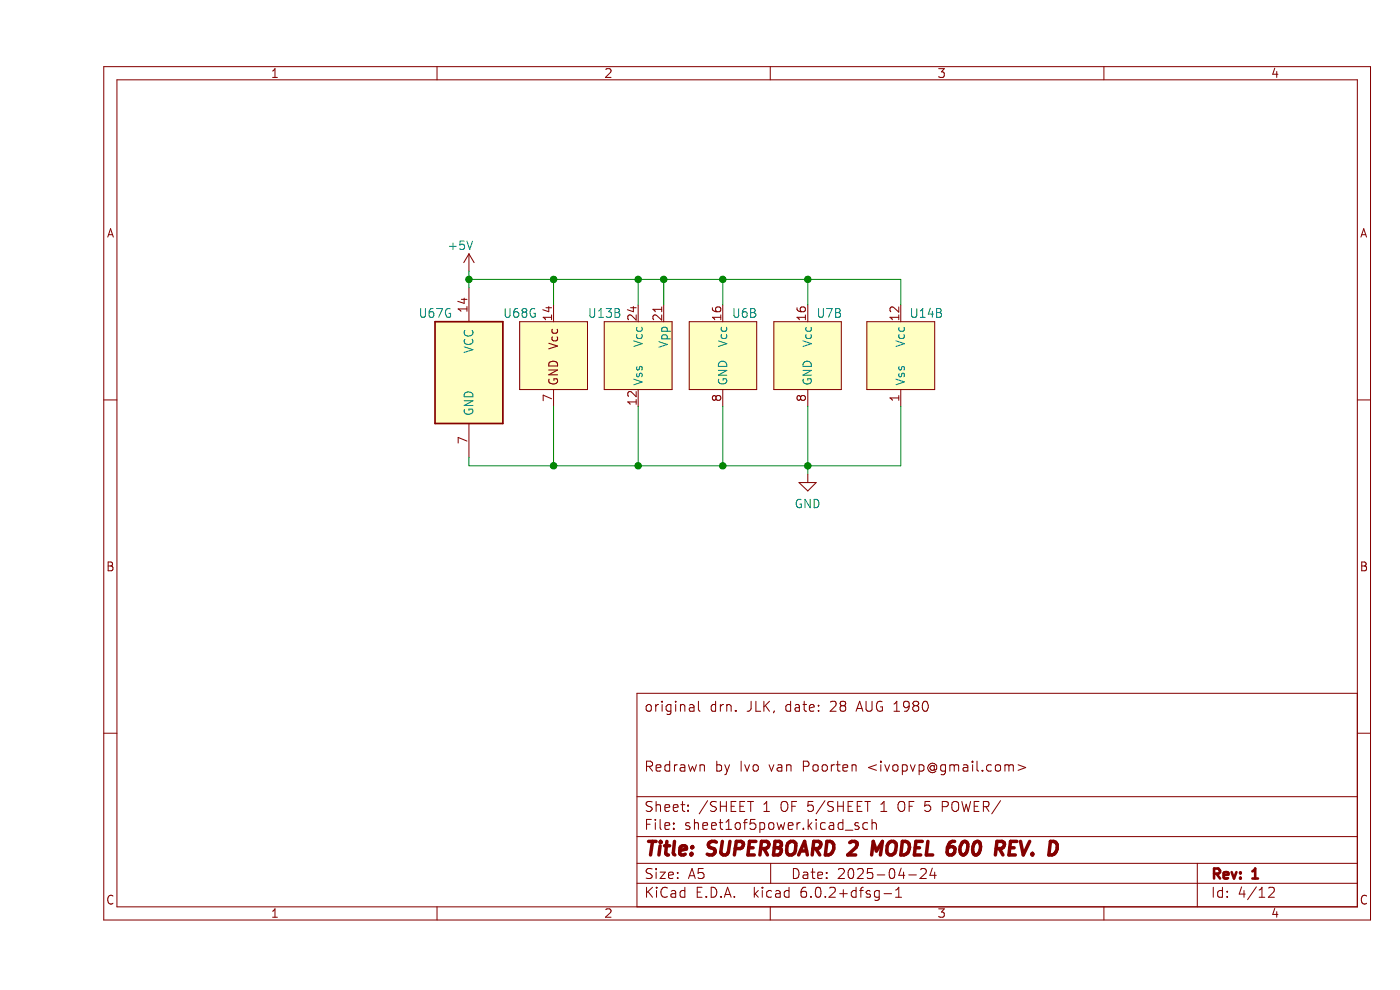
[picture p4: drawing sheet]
(kicad_sch (version 20211123) (generator eeschema)

 (paper "A5")

 (title_block
  (title "SUPERBOARD 2 MODEL 600 REV. D")
  (date "2025-04-24")
  (rev "1")
  (comment 1 "Redrawn by Ivo van Poorten <ivopvp@gmail.com>")
  (comment 4 "original drn. JLK, date: 28 AUG 1980")
  (comment 9 "original date: 28 AUG 1980"))

 (lib_symbols
  (symbol "74xx:74LS14" (pin_names (offset 1.016)) (in_bom yes) (on_board yes)
   (property "Reference" "U" (id 0) (at 0 1.27 0) (effects (font (size 1.27 1.27))))
   (property "Value" "74LS14" (id 1) (at 0 -1.27 0) (effects (font (size 1.27 1.27))))
   (property "Footprint" "" (id 2) (at 0 0 0) (effects (font (size 1.27 1.27)) hide))
   (property "Datasheet" "http://www.ti.com/lit/gpn/sn74LS14" (id 3) (at 0 0 0) (effects (font (size 1.27 1.27)) hide))
   (property "ki_locked" "" (id 4) (at 0 0 0) (effects (font (size 1.27 1.27))))
   (symbol "74LS14_1_0"
    (polyline (pts (xy -3.81 3.81) (xy -3.81 -3.81) (xy 3.81 0) (xy -3.81 3.81)) (stroke (width 0.254) (type default) (color 0 0 0 0)) (fill (type background)))
    (pin input line (at -7.62 0 0) (length 3.81) (name "~" (effects (font (size 1.27 1.27)))) (number "1" (effects (font (size 1.27 1.27)))))
    (pin output inverted (at 7.62 0 180) (length 3.81) (name "~" (effects (font (size 1.27 1.27)))) (number "2" (effects (font (size 1.27 1.27))))))
   (symbol "74LS14_1_1"
    (polyline (pts (xy -1.905 -1.27) (xy -1.905 1.27) (xy -0.635 1.27)) (stroke (width 0) (type default) (color 0 0 0 0)) (fill (type none)))
    (polyline (pts (xy -2.54 -1.27) (xy -0.635 -1.27) (xy -0.635 1.27) (xy 0 1.27)) (stroke (width 0) (type default) (color 0 0 0 0)) (fill (type none))))
   (symbol "74LS14_2_0"
    (polyline (pts (xy -3.81 3.81) (xy -3.81 -3.81) (xy 3.81 0) (xy -3.81 3.81)) (stroke (width 0.254) (type default) (color 0 0 0 0)) (fill (type background)))
    (pin input line (at -7.62 0 0) (length 3.81) (name "~" (effects (font (size 1.27 1.27)))) (number "3" (effects (font (size 1.27 1.27)))))
    (pin output inverted (at 7.62 0 180) (length 3.81) (name "~" (effects (font (size 1.27 1.27)))) (number "4" (effects (font (size 1.27 1.27))))))
   (symbol "74LS14_2_1"
    (polyline (pts (xy -1.905 -1.27) (xy -1.905 1.27) (xy -0.635 1.27)) (stroke (width 0) (type default) (color 0 0 0 0)) (fill (type none)))
    (polyline (pts (xy -2.54 -1.27) (xy -0.635 -1.27) (xy -0.635 1.27) (xy 0 1.27)) (stroke (width 0) (type default) (color 0 0 0 0)) (fill (type none))))
   (symbol "74LS14_3_0"
    (polyline (pts (xy -3.81 3.81) (xy -3.81 -3.81) (xy 3.81 0) (xy -3.81 3.81)) (stroke (width 0.254) (type default) (color 0 0 0 0)) (fill (type background)))
    (pin input line (at -7.62 0 0) (length 3.81) (name "~" (effects (font (size 1.27 1.27)))) (number "5" (effects (font (size 1.27 1.27)))))
    (pin output inverted (at 7.62 0 180) (length 3.81) (name "~" (effects (font (size 1.27 1.27)))) (number "6" (effects (font (size 1.27 1.27))))))
   (symbol "74LS14_3_1"
    (polyline (pts (xy -1.905 -1.27) (xy -1.905 1.27) (xy -0.635 1.27)) (stroke (width 0) (type default) (color 0 0 0 0)) (fill (type none)))
    (polyline (pts (xy -2.54 -1.27) (xy -0.635 -1.27) (xy -0.635 1.27) (xy 0 1.27)) (stroke (width 0) (type default) (color 0 0 0 0)) (fill (type none))))
   (symbol "74LS14_4_0"
    (polyline (pts (xy -3.81 3.81) (xy -3.81 -3.81) (xy 3.81 0) (xy -3.81 3.81)) (stroke (width 0.254) (type default) (color 0 0 0 0)) (fill (type background)))
    (pin output inverted (at 7.62 0 180) (length 3.81) (name "~" (effects (font (size 1.27 1.27)))) (number "8" (effects (font (size 1.27 1.27)))))
    (pin input line (at -7.62 0 0) (length 3.81) (name "~" (effects (font (size 1.27 1.27)))) (number "9" (effects (font (size 1.27 1.27))))))
   (symbol "74LS14_4_1"
    (polyline (pts (xy -1.905 -1.27) (xy -1.905 1.27) (xy -0.635 1.27)) (stroke (width 0) (type default) (color 0 0 0 0)) (fill (type none)))
    (polyline (pts (xy -2.54 -1.27) (xy -0.635 -1.27) (xy -0.635 1.27) (xy 0 1.27)) (stroke (width 0) (type default) (color 0 0 0 0)) (fill (type none))))
   (symbol "74LS14_5_0"
    (polyline (pts (xy -3.81 3.81) (xy -3.81 -3.81) (xy 3.81 0) (xy -3.81 3.81)) (stroke (width 0.254) (type default) (color 0 0 0 0)) (fill (type background)))
    (pin output inverted (at 7.62 0 180) (length 3.81) (name "~" (effects (font (size 1.27 1.27)))) (number "10" (effects (font (size 1.27 1.27)))))
    (pin input line (at -7.62 0 0) (length 3.81) (name "~" (effects (font (size 1.27 1.27)))) (number "11" (effects (font (size 1.27 1.27))))))
   (symbol "74LS14_5_1"
    (polyline (pts (xy -1.905 -1.27) (xy -1.905 1.27) (xy -0.635 1.27)) (stroke (width 0) (type default) (color 0 0 0 0)) (fill (type none)))
    (polyline (pts (xy -2.54 -1.27) (xy -0.635 -1.27) (xy -0.635 1.27) (xy 0 1.27)) (stroke (width 0) (type default) (color 0 0 0 0)) (fill (type none))))
   (symbol "74LS14_6_0"
    (polyline (pts (xy -3.81 3.81) (xy -3.81 -3.81) (xy 3.81 0) (xy -3.81 3.81)) (stroke (width 0.254) (type default) (color 0 0 0 0)) (fill (type background)))
    (pin output inverted (at 7.62 0 180) (length 3.81) (name "~" (effects (font (size 1.27 1.27)))) (number "12" (effects (font (size 1.27 1.27)))))
    (pin input line (at -7.62 0 0) (length 3.81) (name "~" (effects (font (size 1.27 1.27)))) (number "13" (effects (font (size 1.27 1.27))))))
   (symbol "74LS14_6_1"
    (polyline (pts (xy -1.905 -1.27) (xy -1.905 1.27) (xy -0.635 1.27)) (stroke (width 0) (type default) (color 0 0 0 0)) (fill (type none)))
    (polyline (pts (xy -2.54 -1.27) (xy -0.635 -1.27) (xy -0.635 1.27) (xy 0 1.27)) (stroke (width 0) (type default) (color 0 0 0 0)) (fill (type none))))
   (symbol "74LS14_7_0"
    (pin power_in line (at 0 12.7 270) (length 5.08) (name "VCC" (effects (font (size 1.27 1.27)))) (number "14" (effects (font (size 1.27 1.27)))))
    (pin power_in line (at 0 -12.7 90) (length 5.08) (name "GND" (effects (font (size 1.27 1.27)))) (number "7" (effects (font (size 1.27 1.27))))))
   (symbol "74LS14_7_1"
    (rectangle (start -5.08 7.62) (end 5.08 -7.62) (stroke (width 0.254) (type default) (color 0 0 0 0)) (fill (type background)))))
  (symbol "OSI600D:2316B{slash}2716" (in_bom yes) (on_board yes)
   (property "Reference" "U" (id 0) (at -6.35 5.08 0) (effects (font (size 1.27 1.27))))
   (property "Value" "2316B{slash}2716" (id 1) (at -6.35 2.54 0) (effects (font (size 1.27 1.27))))
   (property "Footprint" "" (id 2) (at 0 0 0) (effects (font (size 1.27 1.27)) hide))
   (property "Datasheet" "" (id 3) (at 0 0 0) (effects (font (size 1.27 1.27)) hide))
   (symbol "2316B{slash}2716_1_0"
    (rectangle (start 0 0) (end 12.7 -40.64) (stroke (width 0.1524) (type default) (color 0 0 0 0)) (fill (type background)))
    (text "/" (at 6.35 -22.86 0) (effects (font (size 2.54 2.54))))
    (text "1" (at 6.35 -34.29 0) (effects (font (size 2.54 2.54))))
    (text "1" (at 6.35 -11.43 0) (effects (font (size 2.54 2.54))))
    (text "2" (at 6.35 -26.67 0) (effects (font (size 2.54 2.54))))
    (text "2" (at 6.35 -3.81 0) (effects (font (size 2.54 2.54))))
    (text "3" (at 6.35 -7.62 0) (effects (font (size 2.54 2.54))))
    (text "6" (at 6.35 -38.1 0) (effects (font (size 2.54 2.54))))
    (text "6" (at 6.35 -15.24 0) (effects (font (size 2.54 2.54))))
    (text "7" (at 6.35 -30.48 0) (effects (font (size 2.54 2.54))))
    (text "B" (at 6.35 -19.05 0) (effects (font (size 2.54 2.54)))))
   (symbol "2316B{slash}2716_1_1"
    (pin input line (at -2.54 -20.32 0) (length 2.54) (name "A7" (effects (font (size 1.27 1.27)))) (number "1" (effects (font (size 1.27 1.27)))))
    (pin tri_state line (at 15.24 -7.62 180) (length 2.54) (name "02" (effects (font (size 1.27 1.27)))) (number "10" (effects (font (size 1.27 1.27)))))
    (pin tri_state line (at 15.24 -12.7 180) (length 2.54) (name "03" (effects (font (size 1.27 1.27)))) (number "11" (effects (font (size 1.27 1.27)))))
    (pin tri_state line (at 15.24 -17.78 180) (length 2.54) (name "04" (effects (font (size 1.27 1.27)))) (number "13" (effects (font (size 1.27 1.27)))))
    (pin tri_state line (at 15.24 -22.86 180) (length 2.54) (name "05" (effects (font (size 1.27 1.27)))) (number "14" (effects (font (size 1.27 1.27)))))
    (pin tri_state line (at 15.24 -27.94 180) (length 2.54) (name "06" (effects (font (size 1.27 1.27)))) (number "15" (effects (font (size 1.27 1.27)))))
    (pin tri_state line (at 15.24 -33.02 180) (length 2.54) (name "07" (effects (font (size 1.27 1.27)))) (number "16" (effects (font (size 1.27 1.27)))))
    (pin tri_state line (at 15.24 -38.1 180) (length 2.54) (name "08" (effects (font (size 1.27 1.27)))) (number "17" (effects (font (size 1.27 1.27)))))
    (pin input line (at -2.54 -35.56 0) (length 2.54) (name "CS2" (effects (font (size 1.27 1.27)))) (number "18" (effects (font (size 1.27 1.27)))))
    (pin input line (at -2.54 -27.94 0) (length 2.54) (name "A10" (effects (font (size 1.27 1.27)))) (number "19" (effects (font (size 1.27 1.27)))))
    (pin input line (at -2.54 -17.78 0) (length 2.54) (name "A6" (effects (font (size 1.27 1.27)))) (number "2" (effects (font (size 1.27 1.27)))))
    (pin input line (at -2.54 -38.1 0) (length 2.54) (name "CS1" (effects (font (size 1.27 1.27)))) (number "20" (effects (font (size 1.27 1.27)))))
    (pin input line (at -2.54 -25.4 0) (length 2.54) (name "A9" (effects (font (size 1.27 1.27)))) (number "22" (effects (font (size 1.27 1.27)))))
    (pin input line (at -2.54 -22.86 0) (length 2.54) (name "A8" (effects (font (size 1.27 1.27)))) (number "23" (effects (font (size 1.27 1.27)))))
    (pin input line (at -2.54 -15.24 0) (length 2.54) (name "A5" (effects (font (size 1.27 1.27)))) (number "3" (effects (font (size 1.27 1.27)))))
    (pin input line (at -2.54 -12.7 0) (length 2.54) (name "A4" (effects (font (size 1.27 1.27)))) (number "4" (effects (font (size 1.27 1.27)))))
    (pin input line (at -2.54 -10.16 0) (length 2.54) (name "A3" (effects (font (size 1.27 1.27)))) (number "5" (effects (font (size 1.27 1.27)))))
    (pin input line (at -2.54 -7.62 0) (length 2.54) (name "A2" (effects (font (size 1.27 1.27)))) (number "6" (effects (font (size 1.27 1.27)))))
    (pin input line (at -2.54 -5.08 0) (length 2.54) (name "A1" (effects (font (size 1.27 1.27)))) (number "7" (effects (font (size 1.27 1.27)))))
    (pin input line (at -2.54 -2.54 0) (length 2.54) (name "A0" (effects (font (size 1.27 1.27)))) (number "8" (effects (font (size 1.27 1.27)))))
    (pin tri_state line (at 15.24 -2.54 180) (length 2.54) (name "01" (effects (font (size 1.27 1.27)))) (number "9" (effects (font (size 1.27 1.27))))))
   (symbol "2316B{slash}2716_2_0"
    (rectangle (start 0 0) (end 10.16 -10.16) (stroke (width 0.1524) (type default) (color 0 0 0 0)) (fill (type background)))
    (pin input line (at 8.89 2.54 270) (length 2.54) (name "Vpp" (effects (font (size 1.27 1.27)))) (number "21" (effects (font (size 1.27 1.27))))))
   (symbol "2316B{slash}2716_2_1"
    (pin power_in line (at 5.08 -12.7 90) (length 2.54) (name "Vss" (effects (font (size 1.27 1.27)))) (number "12" (effects (font (size 1.27 1.27)))))
    (pin power_in line (at 5.08 2.54 270) (length 2.54) (name "Vcc" (effects (font (size 1.27 1.27)))) (number "24" (effects (font (size 1.27 1.27)))))))
  (symbol "OSI600D:6850" (in_bom yes) (on_board yes)
   (property "Reference" "U" (id 0) (at 0 5.08 0) (effects (font (size 1.27 1.27))))
   (property "Value" "6850" (id 1) (at 0 2.54 0) (effects (font (size 1.27 1.27))))
   (property "Footprint" "" (id 2) (at 0 0 0) (effects (font (size 1.27 1.27)) hide))
   (property "Datasheet" "" (id 3) (at 0 0 0) (effects (font (size 1.27 1.27)) hide))
   (symbol "6850_1_0"
    (text "0" (at 8.89 -36.83 0) (effects (font (size 2.54 2.54))))
    (text "5" (at 8.89 -33.02 0) (effects (font (size 2.54 2.54))))
    (text "6" (at 8.89 -25.4 0) (effects (font (size 2.54 2.54))))
    (text "8" (at 8.89 -29.21 0) (effects (font (size 2.54 2.54))))
    (pin no_connect inverted (at 41.91 -18.415 180) (length 2.54) hide (name "~{IRQ}" (effects (font (size 1.27 1.27)))) (number "7" (effects (font (size 1.27 1.27))))))
   (symbol "6850_1_1"
    (rectangle (start 0 0) (end 17.78 -71.12) (stroke (width 0.1524) (type default) (color 0 0 0 0)) (fill (type background)))
    (pin input line (at -5.08 -53.34 0) (length 5.08) (name "CS1" (effects (font (size 1.27 1.27)))) (number "10" (effects (font (size 1.27 1.27)))))
    (pin input line (at -5.08 -48.26 0) (length 5.08) (name "RS" (effects (font (size 1.27 1.27)))) (number "11" (effects (font (size 1.27 1.27)))))
    (pin input line (at -5.08 -43.18 0) (length 5.08) (name "R/~{W}" (effects (font (size 1.27 1.27)))) (number "13" (effects (font (size 1.27 1.27)))))
    (pin input line (at -5.08 -68.58 0) (length 5.08) (name "E" (effects (font (size 1.27 1.27)))) (number "14" (effects (font (size 1.27 1.27)))))
    (pin bidirectional line (at -5.08 -38.1 0) (length 5.08) (name "D7" (effects (font (size 1.27 1.27)))) (number "15" (effects (font (size 1.27 1.27)))))
    (pin bidirectional line (at -5.08 -33.02 0) (length 5.08) (name "D6" (effects (font (size 1.27 1.27)))) (number "16" (effects (font (size 1.27 1.27)))))
    (pin bidirectional line (at -5.08 -27.94 0) (length 5.08) (name "D5" (effects (font (size 1.27 1.27)))) (number "17" (effects (font (size 1.27 1.27)))))
    (pin bidirectional line (at -5.08 -22.86 0) (length 5.08) (name "D4" (effects (font (size 1.27 1.27)))) (number "18" (effects (font (size 1.27 1.27)))))
    (pin bidirectional line (at -5.08 -17.78 0) (length 5.08) (name "D3" (effects (font (size 1.27 1.27)))) (number "19" (effects (font (size 1.27 1.27)))))
    (pin input line (at 22.86 -12.7 180) (length 5.08) (name "Rx_DATA" (effects (font (size 1.27 1.27)))) (number "2" (effects (font (size 1.27 1.27)))))
    (pin bidirectional line (at -5.08 -12.7 0) (length 5.08) (name "D2" (effects (font (size 1.27 1.27)))) (number "20" (effects (font (size 1.27 1.27)))))
    (pin bidirectional line (at -5.08 -7.62 0) (length 5.08) (name "D1" (effects (font (size 1.27 1.27)))) (number "21" (effects (font (size 1.27 1.27)))))
    (pin bidirectional line (at -5.08 -2.54 0) (length 5.08) (name "D0" (effects (font (size 1.27 1.27)))) (number "22" (effects (font (size 1.27 1.27)))))
    (pin input inverted (at 22.86 -33.02 180) (length 5.08) (name "~{DCD}" (effects (font (size 1.27 1.27)))) (number "23" (effects (font (size 1.27 1.27)))))
    (pin input inverted (at 22.86 -43.18 180) (length 5.08) (name "~{CTS}" (effects (font (size 1.27 1.27)))) (number "24" (effects (font (size 1.27 1.27)))))
    (pin input clock (at 22.86 -63.5 180) (length 5.08) (name "Rx_CLOCK" (effects (font (size 1.27 1.27)))) (number "3" (effects (font (size 1.27 1.27)))))
    (pin input clock (at 22.86 -53.34 180) (length 5.08) (name "Tx_CLOCK" (effects (font (size 1.27 1.27)))) (number "4" (effects (font (size 1.27 1.27)))))
    (pin output inverted (at 22.86 -22.86 180) (length 5.08) (name "~{RTS}" (effects (font (size 1.27 1.27)))) (number "5" (effects (font (size 1.27 1.27)))))
    (pin output line (at 22.86 -2.54 180) (length 5.08) (name "Tx_DATA" (effects (font (size 1.27 1.27)))) (number "6" (effects (font (size 1.27 1.27)))))
    (pin input line (at -5.08 -63.5 0) (length 5.08) (name "CS0" (effects (font (size 1.27 1.27)))) (number "8" (effects (font (size 1.27 1.27)))))
    (pin input inverted (at -5.08 -58.42 0) (length 5.08) (name "~{CS2}" (effects (font (size 1.27 1.27)))) (number "9" (effects (font (size 1.27 1.27))))))
   (symbol "6850_2_1"
    (rectangle (start 0 0) (end 10.16 -10.16) (stroke (width 0.1524) (type default) (color 0 0 0 0)) (fill (type background)))
    (pin power_in line (at 5.08 -12.7 90) (length 2.54) (name "Vss" (effects (font (size 1.27 1.27)))) (number "1" (effects (font (size 1.27 1.27)))))
    (pin power_in line (at 5.08 2.54 270) (length 2.54) (name "Vcc" (effects (font (size 1.27 1.27)))) (number "12" (effects (font (size 1.27 1.27)))))))
  (symbol "OSI600D:8T28 RE{slash}BE AT BOTTOM" (in_bom yes) (on_board yes)
   (property "Reference" "U" (id 0) (at 6.35 6.35 0) (effects (font (size 1.27 1.27)) (justify left)))
   (property "Value" "8T28 RE{slash}BE AT BOTTOM" (id 1) (at -6.35 6.35 0) (effects (font (size 1.27 1.27)) hide))
   (property "Footprint" "" (id 2) (at -10.16 5.08 0) (effects (font (size 1.27 1.27)) hide))
   (property "Datasheet" "" (id 3) (at -10.16 5.08 0) (effects (font (size 1.27 1.27)) hide))
   (property "ki_locked" "" (id 4) (at 0 0 0) (effects (font (size 1.27 1.27))))
   (symbol "8T28 RE{slash}BE AT BOTTOM_1_0"
    (text "2" (at 0 -13.97 0) (effects (font (size 2.54 2.54))))
    (text "8" (at 0 -17.78 0) (effects (font (size 2.54 2.54))))
    (text "8" (at 0 -6.35 0) (effects (font (size 2.54 2.54))))
    (text "T" (at 0 -10.16 0) (effects (font (size 2.54 2.54)))))
   (symbol "8T28 RE{slash}BE AT BOTTOM_1_1"
    (rectangle (start -6.35 0) (end 6.35 -25.4) (stroke (width 0.1524) (type default) (color 0 0 0 0)) (fill (type background)))
    (pin input inverted (at -2.54 -30.48 90) (length 5.08) (name "RE" (effects (font (size 1.27 1.27)))) (number "1" (effects (font (size 1.27 1.27)))))
    (pin bidirectional inverted (at -11.43 -17.78 0) (length 5.08) (name "B2" (effects (font (size 1.27 1.27)))) (number "10" (effects (font (size 1.27 1.27)))))
    (pin tri_state line (at 11.43 -17.78 180) (length 5.08) (name "R2" (effects (font (size 1.27 1.27)))) (number "11" (effects (font (size 1.27 1.27)))))
    (pin input line (at 11.43 -10.16 180) (length 5.08) (name "D3" (effects (font (size 1.27 1.27)))) (number "12" (effects (font (size 1.27 1.27)))))
    (pin bidirectional inverted (at -11.43 -7.62 0) (length 5.08) (name "B3" (effects (font (size 1.27 1.27)))) (number "13" (effects (font (size 1.27 1.27)))))
    (pin tri_state line (at 11.43 -7.62 180) (length 5.08) (name "R3" (effects (font (size 1.27 1.27)))) (number "14" (effects (font (size 1.27 1.27)))))
    (pin input line (at 2.54 -30.48 90) (length 5.08) (name "BE" (effects (font (size 1.27 1.27)))) (number "15" (effects (font (size 1.27 1.27)))))
    (pin tri_state line (at 11.43 -2.54 180) (length 5.08) (name "R0" (effects (font (size 1.27 1.27)))) (number "2" (effects (font (size 1.27 1.27)))))
    (pin bidirectional inverted (at -11.43 -2.54 0) (length 5.08) (name "B0" (effects (font (size 1.27 1.27)))) (number "3" (effects (font (size 1.27 1.27)))))
    (pin input line (at 11.43 -5.08 180) (length 5.08) (name "D0" (effects (font (size 1.27 1.27)))) (number "4" (effects (font (size 1.27 1.27)))))
    (pin tri_state line (at 11.43 -12.7 180) (length 5.08) (name "R1" (effects (font (size 1.27 1.27)))) (number "5" (effects (font (size 1.27 1.27)))))
    (pin bidirectional inverted (at -11.43 -12.7 0) (length 5.08) (name "B1" (effects (font (size 1.27 1.27)))) (number "6" (effects (font (size 1.27 1.27)))))
    (pin input line (at 11.43 -15.24 180) (length 5.08) (name "D1" (effects (font (size 1.27 1.27)))) (number "7" (effects (font (size 1.27 1.27)))))
    (pin input line (at 11.43 -20.32 180) (length 5.08) (name "D2" (effects (font (size 1.27 1.27)))) (number "9" (effects (font (size 1.27 1.27))))))
   (symbol "8T28 RE{slash}BE AT BOTTOM_2_1"
    (rectangle (start -5.08 0) (end 5.08 -10.16) (stroke (width 0.1524) (type default) (color 0 0 0 0)) (fill (type background)))
    (pin power_in line (at 0 2.54 270) (length 2.54) (name "Vcc" (effects (font (size 1.27 1.27)))) (number "16" (effects (font (size 1.27 1.27)))))
    (pin power_in line (at 0 -12.7 90) (length 2.54) (name "GND" (effects (font (size 1.27 1.27)))) (number "8" (effects (font (size 1.27 1.27)))))))
  (symbol "OSI600D:8T28 RE{slash}BE ON TOP" (in_bom yes) (on_board yes)
   (property "Reference" "U" (id 0) (at 5.08 12.7 0) (effects (font (size 1.27 1.27)) (justify left)))
   (property "Value" "8T28 RE{slash}BE ON TOP" (id 1) (at -6.35 12.7 0) (effects (font (size 1.27 1.27)) hide))
   (property "Footprint" "" (id 2) (at -8.89 -2.54 0) (effects (font (size 1.27 1.27)) hide))
   (property "Datasheet" "" (id 3) (at -8.89 -2.54 0) (effects (font (size 1.27 1.27)) hide))
   (property "ki_locked" "" (id 4) (at 0 0 0) (effects (font (size 1.27 1.27))))
   (symbol "8T28 RE{slash}BE ON TOP_1_0"
    (text "2" (at 0 -15.24 0) (effects (font (size 2.54 2.54))))
    (text "8" (at 0 -19.05 0) (effects (font (size 2.54 2.54))))
    (text "8" (at 0 -7.62 0) (effects (font (size 2.54 2.54))))
    (text "T" (at 0 -11.43 0) (effects (font (size 2.54 2.54)))))
   (symbol "8T28 RE{slash}BE ON TOP_1_1"
    (rectangle (start -6.35 0) (end 6.35 -25.4) (stroke (width 0.1524) (type default) (color 0 0 0 0)) (fill (type background)))
    (pin input inverted (at -2.54 5.08 270) (length 5.08) (name "RE" (effects (font (size 1.27 1.27)))) (number "1" (effects (font (size 1.27 1.27)))))
    (pin bidirectional inverted (at -11.43 -20.32 0) (length 5.08) (name "B2" (effects (font (size 1.27 1.27)))) (number "10" (effects (font (size 1.27 1.27)))))
    (pin tri_state line (at 11.43 -20.32 180) (length 5.08) (name "R2" (effects (font (size 1.27 1.27)))) (number "11" (effects (font (size 1.27 1.27)))))
    (pin input line (at 11.43 -12.7 180) (length 5.08) (name "D3" (effects (font (size 1.27 1.27)))) (number "12" (effects (font (size 1.27 1.27)))))
    (pin bidirectional inverted (at -11.43 -10.16 0) (length 5.08) (name "B3" (effects (font (size 1.27 1.27)))) (number "13" (effects (font (size 1.27 1.27)))))
    (pin tri_state line (at 11.43 -10.16 180) (length 5.08) (name "R3" (effects (font (size 1.27 1.27)))) (number "14" (effects (font (size 1.27 1.27)))))
    (pin input line (at 2.54 5.08 270) (length 5.08) (name "BE" (effects (font (size 1.27 1.27)))) (number "15" (effects (font (size 1.27 1.27)))))
    (pin tri_state line (at 11.43 -5.08 180) (length 5.08) (name "R0" (effects (font (size 1.27 1.27)))) (number "2" (effects (font (size 1.27 1.27)))))
    (pin bidirectional inverted (at -11.43 -5.08 0) (length 5.08) (name "B0" (effects (font (size 1.27 1.27)))) (number "3" (effects (font (size 1.27 1.27)))))
    (pin input line (at 11.43 -7.62 180) (length 5.08) (name "D0" (effects (font (size 1.27 1.27)))) (number "4" (effects (font (size 1.27 1.27)))))
    (pin tri_state line (at 11.43 -15.24 180) (length 5.08) (name "R1" (effects (font (size 1.27 1.27)))) (number "5" (effects (font (size 1.27 1.27)))))
    (pin bidirectional inverted (at -11.43 -15.24 0) (length 5.08) (name "B1" (effects (font (size 1.27 1.27)))) (number "6" (effects (font (size 1.27 1.27)))))
    (pin input line (at 11.43 -17.78 180) (length 5.08) (name "D1" (effects (font (size 1.27 1.27)))) (number "7" (effects (font (size 1.27 1.27)))))
    (pin input line (at 11.43 -22.86 180) (length 5.08) (name "D2" (effects (font (size 1.27 1.27)))) (number "9" (effects (font (size 1.27 1.27))))))
   (symbol "8T28 RE{slash}BE ON TOP_2_1"
    (rectangle (start -5.08 0) (end 5.08 -10.16) (stroke (width 0.1524) (type default) (color 0 0 0 0)) (fill (type background)))
    (pin power_in line (at 0 2.54 270) (length 2.54) (name "Vcc" (effects (font (size 1.27 1.27)))) (number "16" (effects (font (size 1.27 1.27)))))
    (pin power_in line (at 0 -12.7 90) (length 2.54) (name "GND" (effects (font (size 1.27 1.27)))) (number "8" (effects (font (size 1.27 1.27)))))))
  (symbol "OSI600D:SN7417" (pin_names hide) (in_bom yes) (on_board yes)
   (property "Reference" "U" (id 0) (at 0 3.81 0) (effects (font (size 1.27 1.27))))
   (property "Value" "SN7417" (id 1) (at 0 1.27 0) (effects (font (size 1.27 1.27))))
   (property "Footprint" "" (id 2) (at 0 0 0) (effects (font (size 1.27 1.27)) hide))
   (property "Datasheet" "" (id 3) (at 0 0 0) (effects (font (size 1.27 1.27)) hide))
   (symbol "SN7417_1_1"
    (polyline (pts (xy 1.27 -5.08) (xy 3.81 -5.08)) (stroke (width 0.1524) (type default) (color 0 0 0 0)) (fill (type none)))
    (polyline (pts (xy 0 0) (xy 0 -7.62) (xy 7.62 -3.81) (xy 0 0)) (stroke (width 0.1524) (type default) (color 0 0 0 0)) (fill (type background)))
    (polyline (pts (xy 1.27 -3.81) (xy 2.54 -2.54) (xy 3.81 -3.81) (xy 2.54 -5.08) (xy 1.27 -3.81)) (stroke (width 0.1524) (type default) (color 0 0 0 0)) (fill (type none)))
    (pin input line (at -2.54 -3.81 0) (length 2.54) (name "1A" (effects (font (size 1.27 1.27)))) (number "1" (effects (font (size 1.27 1.27)))))
    (pin open_collector line (at 10.16 -3.81 180) (length 2.54) (name "1Y" (effects (font (size 1.27 1.27)))) (number "2" (effects (font (size 1.27 1.27))))))
   (symbol "SN7417_2_1"
    (polyline (pts (xy 1.27 -5.08) (xy 3.81 -5.08)) (stroke (width 0.1524) (type default) (color 0 0 0 0)) (fill (type none)))
    (polyline (pts (xy 0 0) (xy 0 -7.62) (xy 7.62 -3.81) (xy 0 0)) (stroke (width 0.1524) (type default) (color 0 0 0 0)) (fill (type background)))
    (polyline (pts (xy 1.27 -3.81) (xy 2.54 -2.54) (xy 3.81 -3.81) (xy 2.54 -5.08) (xy 1.27 -3.81)) (stroke (width 0.1524) (type default) (color 0 0 0 0)) (fill (type none)))
    (pin input line (at -2.54 -3.81 0) (length 2.54) (name "3A" (effects (font (size 1.27 1.27)))) (number "3" (effects (font (size 1.27 1.27)))))
    (pin open_collector line (at 10.16 -3.81 180) (length 2.54) (name "3Y" (effects (font (size 1.27 1.27)))) (number "4" (effects (font (size 1.27 1.27))))))
   (symbol "SN7417_3_1"
    (polyline (pts (xy 1.27 -5.08) (xy 3.81 -5.08)) (stroke (width 0.1524) (type default) (color 0 0 0 0)) (fill (type none)))
    (polyline (pts (xy 0 0) (xy 0 -7.62) (xy 7.62 -3.81) (xy 0 0)) (stroke (width 0.1524) (type default) (color 0 0 0 0)) (fill (type background)))
    (polyline (pts (xy 1.27 -3.81) (xy 2.54 -2.54) (xy 3.81 -3.81) (xy 2.54 -5.08) (xy 1.27 -3.81)) (stroke (width 0.1524) (type default) (color 0 0 0 0)) (fill (type none)))
    (pin input line (at -2.54 -3.81 0) (length 2.54) (name "3A" (effects (font (size 1.27 1.27)))) (number "5" (effects (font (size 1.27 1.27)))))
    (pin open_collector line (at 10.16 -3.81 180) (length 2.54) (name "3Y" (effects (font (size 1.27 1.27)))) (number "6" (effects (font (size 1.27 1.27))))))
   (symbol "SN7417_4_1"
    (polyline (pts (xy 1.27 -5.08) (xy 3.81 -5.08)) (stroke (width 0.1524) (type default) (color 0 0 0 0)) (fill (type none)))
    (polyline (pts (xy 0 0) (xy 0 -7.62) (xy 7.62 -3.81) (xy 0 0)) (stroke (width 0.1524) (type default) (color 0 0 0 0)) (fill (type background)))
    (polyline (pts (xy 1.27 -3.81) (xy 2.54 -2.54) (xy 3.81 -3.81) (xy 2.54 -5.08) (xy 1.27 -3.81)) (stroke (width 0.1524) (type default) (color 0 0 0 0)) (fill (type none)))
    (pin open_collector line (at 10.16 -3.81 180) (length 2.54) (name "4Y" (effects (font (size 1.27 1.27)))) (number "8" (effects (font (size 1.27 1.27)))))
    (pin input line (at -2.54 -3.81 0) (length 2.54) (name "4A" (effects (font (size 1.27 1.27)))) (number "9" (effects (font (size 1.27 1.27))))))
   (symbol "SN7417_5_1"
    (polyline (pts (xy 1.27 -5.08) (xy 3.81 -5.08)) (stroke (width 0.1524) (type default) (color 0 0 0 0)) (fill (type none)))
    (polyline (pts (xy 0 0) (xy 0 -7.62) (xy 7.62 -3.81) (xy 0 0)) (stroke (width 0.1524) (type default) (color 0 0 0 0)) (fill (type background)))
    (polyline (pts (xy 1.27 -3.81) (xy 2.54 -2.54) (xy 3.81 -3.81) (xy 2.54 -5.08) (xy 1.27 -3.81)) (stroke (width 0.1524) (type default) (color 0 0 0 0)) (fill (type none)))
    (pin open_collector line (at 10.16 -3.81 180) (length 2.54) (name "5Y" (effects (font (size 1.27 1.27)))) (number "10" (effects (font (size 1.27 1.27)))))
    (pin input line (at -2.54 -3.81 0) (length 2.54) (name "5A" (effects (font (size 1.27 1.27)))) (number "11" (effects (font (size 1.27 1.27))))))
   (symbol "SN7417_6_1"
    (polyline (pts (xy 1.27 -5.08) (xy 3.81 -5.08)) (stroke (width 0.1524) (type default) (color 0 0 0 0)) (fill (type none)))
    (polyline (pts (xy 0 0) (xy 0 -7.62) (xy 7.62 -3.81) (xy 0 0)) (stroke (width 0.1524) (type default) (color 0 0 0 0)) (fill (type background)))
    (polyline (pts (xy 1.27 -3.81) (xy 2.54 -2.54) (xy 3.81 -3.81) (xy 2.54 -5.08) (xy 1.27 -3.81)) (stroke (width 0.1524) (type default) (color 0 0 0 0)) (fill (type none)))
    (pin open_collector line (at 10.16 -3.81 180) (length 2.54) (name "6Y" (effects (font (size 1.27 1.27)))) (number "12" (effects (font (size 1.27 1.27)))))
    (pin input line (at -2.54 -3.81 0) (length 2.54) (name "6A" (effects (font (size 1.27 1.27)))) (number "13" (effects (font (size 1.27 1.27))))))
   (symbol "SN7417_7_0"
    (text "GND" (at 5.08 -7.62 900) (effects (font (size 1.27 1.27))))
    (text "Vcc" (at 5.08 -2.54 900) (effects (font (size 1.27 1.27)))))
   (symbol "SN7417_7_1"
    (rectangle (start 0 0) (end 10.16 -10.16) (stroke (width 0.1524) (type default) (color 0 0 0 0)) (fill (type background)))
    (pin power_in line (at 5.08 2.54 270) (length 2.54) (name "Vcc" (effects (font (size 1.27 1.27)))) (number "14" (effects (font (size 1.27 1.27)))))
    (pin power_in line (at 5.08 -12.7 90) (length 2.54) (name "GND" (effects (font (size 1.27 1.27)))) (number "7" (effects (font (size 1.27 1.27)))))))
  (symbol "power:+5V" (power) (pin_names (offset 0)) (in_bom yes) (on_board yes)
   (property "Reference" "#PWR" (id 0) (at 0 -3.81 0) (effects (font (size 1.27 1.27)) hide))
   (property "Value" "+5V" (id 1) (at 0 3.556 0) (effects (font (size 1.27 1.27))))
   (property "Footprint" "" (id 2) (at 0 0 0) (effects (font (size 1.27 1.27)) hide))
   (property "Datasheet" "" (id 3) (at 0 0 0) (effects (font (size 1.27 1.27)) hide))
   (symbol "+5V_0_1"
    (polyline (pts (xy -0.762 1.27) (xy 0 2.54)) (stroke (width 0) (type default) (color 0 0 0 0)) (fill (type none)))
    (polyline (pts (xy 0 0) (xy 0 2.54)) (stroke (width 0) (type default) (color 0 0 0 0)) (fill (type none)))
    (polyline (pts (xy 0 2.54) (xy 0.762 1.27)) (stroke (width 0) (type default) (color 0 0 0 0)) (fill (type none))))
   (symbol "+5V_1_1"
    (pin power_in line (at 0 0 90) (length 0) hide (name "+5V" (effects (font (size 1.27 1.27)))) (number "1" (effects (font (size 1.27 1.27)))))))
  (symbol "power:GND" (power) (pin_names (offset 0)) (in_bom yes) (on_board yes)
   (property "Reference" "#PWR" (id 0) (at 0 -6.35 0) (effects (font (size 1.27 1.27)) hide))
   (property "Value" "GND" (id 1) (at 0 -3.81 0) (effects (font (size 1.27 1.27))))
   (property "Footprint" "" (id 2) (at 0 0 0) (effects (font (size 1.27 1.27)) hide))
   (property "Datasheet" "" (id 3) (at 0 0 0) (effects (font (size 1.27 1.27)) hide))
   (symbol "GND_0_1"
    (polyline (pts (xy 0 0) (xy 0 -1.27) (xy 1.27 -1.27) (xy 0 -2.54) (xy -1.27 -1.27) (xy 0 -1.27)) (stroke (width 0) (type default) (color 0 0 0 0)) (fill (type none))))
   (symbol "GND_1_1"
    (pin power_in line (at 0 0 270) (length 0) hide (name "GND" (effects (font (size 1.27 1.27)))) (number "1" (effects (font (size 1.27 1.27))))))))

 (junction (at 93.98 41.91) (diameter 0) (color 0 0 0 0))
 (junction (at 90.17 69.85) (diameter 0) (color 0 0 0 0))
 (junction (at 115.57 69.85) (diameter 0) (color 0 0 0 0))
 (junction (at 102.87 69.85) (diameter 0) (color 0 0 0 0))
 (junction (at 102.87 41.91) (diameter 0) (color 0 0 0 0))
 (junction (at 64.77 41.91) (diameter 0) (color 0 0 0 0))
 (junction (at 90.17 41.91) (diameter 0) (color 0 0 0 0))
 (junction (at 77.47 41.91) (diameter 0) (color 0 0 0 0))
 (junction (at 77.47 69.85) (diameter 0) (color 0 0 0 0))
 (junction (at 115.57 41.91) (diameter 0) (color 0 0 0 0))

 (wire (pts (xy 115.57 60.96) (xy 115.57 69.85)) (stroke (width 0) (type default) (color 0 0 0 0)))
 (wire (pts (xy 90.17 69.85) (xy 77.47 69.85)) (stroke (width 0) (type default) (color 0 0 0 0)))
 (wire (pts (xy 102.87 41.91) (xy 93.98 41.91)) (stroke (width 0) (type default) (color 0 0 0 0)))
 (wire (pts (xy 102.87 69.85) (xy 90.17 69.85)) (stroke (width 0) (type default) (color 0 0 0 0)))
 (wire (pts (xy 115.57 41.91) (xy 102.87 41.91)) (stroke (width 0) (type default) (color 0 0 0 0)))
 (wire (pts (xy 129.54 45.72) (xy 129.54 41.91)) (stroke (width 0) (type default) (color 0 0 0 0)))
 (wire (pts (xy 93.98 41.91) (xy 93.98 45.72)) (stroke (width 0) (type default) (color 0 0 0 0)))
 (wire (pts (xy 102.87 60.96) (xy 102.87 69.85)) (stroke (width 0) (type default) (color 0 0 0 0)))
 (wire (pts (xy 90.17 41.91) (xy 77.47 41.91)) (stroke (width 0) (type default) (color 0 0 0 0)))
 (wire (pts (xy 64.77 69.85) (xy 77.47 69.85)) (stroke (width 0) (type default) (color 0 0 0 0)))
 (wire (pts (xy 129.54 60.96) (xy 129.54 69.85)) (stroke (width 0) (type default) (color 0 0 0 0)))
 (wire (pts (xy 77.47 60.96) (xy 77.47 69.85)) (stroke (width 0) (type default) (color 0 0 0 0)))
 (wire (pts (xy 93.98 41.91) (xy 90.17 41.91)) (stroke (width 0) (type default) (color 0 0 0 0)))
 (wire (pts (xy 115.57 69.85) (xy 102.87 69.85)) (stroke (width 0) (type default) (color 0 0 0 0)))
 (wire (pts (xy 64.77 41.91) (xy 77.47 41.91)) (stroke (width 0) (type default) (color 0 0 0 0)))
 (wire (pts (xy 90.17 41.91) (xy 90.17 45.72)) (stroke (width 0) (type default) (color 0 0 0 0)))
 (wire (pts (xy 64.77 40.64) (xy 64.77 41.91)) (stroke (width 0) (type default) (color 0 0 0 0)))
 (wire (pts (xy 77.47 41.91) (xy 77.47 45.72)) (stroke (width 0) (type default) (color 0 0 0 0)))
 (wire (pts (xy 115.57 45.72) (xy 115.57 41.91)) (stroke (width 0) (type default) (color 0 0 0 0)))
 (wire (pts (xy 129.54 41.91) (xy 115.57 41.91)) (stroke (width 0) (type default) (color 0 0 0 0)))
 (wire (pts (xy 102.87 41.91) (xy 102.87 45.72)) (stroke (width 0) (type default) (color 0 0 0 0)))
 (wire (pts (xy 90.17 60.96) (xy 90.17 69.85)) (stroke (width 0) (type default) (color 0 0 0 0)))
 (wire (pts (xy 64.77 41.91) (xy 64.77 43.18)) (stroke (width 0) (type default) (color 0 0 0 0)))
 (wire (pts (xy 64.77 68.58) (xy 64.77 69.85)) (stroke (width 0) (type default) (color 0 0 0 0)))
 (wire (pts (xy 129.54 69.85) (xy 115.57 69.85)) (stroke (width 0) (type default) (color 0 0 0 0)))
 (wire (pts (xy 115.57 69.85) (xy 115.57 71.12)) (stroke (width 0) (type default) (color 0 0 0 0)))

 (symbol (lib_id "power:GND") (at 115.57 71.12 0) (unit 1) (in_bom yes) (on_board yes) (fields_autoplaced)
  (property "Reference" "#PWR051" (id 0) (at 115.57 77.47 0) (effects (font (size 1.27 1.27)) hide))
  (property "Value" "GND" (id 1) (at 115.57 75.5634 0))
  (property "Footprint" "" (id 2) (at 115.57 71.12 0) (effects (font (size 1.27 1.27)) hide))
  (property "Datasheet" "" (id 3) (at 115.57 71.12 0) (effects (font (size 1.27 1.27)) hide)) (pin "1"))

 (symbol (lib_id "74xx:74LS14") (at 64.77 55.88 0) (unit 7) (in_bom yes) (on_board yes)
  (property "Reference" "U67" (id 0) (at 57.15 46.99 0) (effects (font (size 1.27 1.27)) (justify left)))
  (property "Value" "LS14" (id 1) (at 70.612 57.5822 0) (effects (font (size 1.27 1.27)) (justify left) hide))
  (property "Footprint" "Package_DIP:DIP-14_W7.62mm_Socket_LongPads" (id 2) (at 64.77 55.88 0) (effects (font (size 1.27 1.27)) hide))
  (property "Datasheet" "http://www.ti.com/lit/gpn/sn74LS14" (id 3) (at 64.77 55.88 0) (effects (font (size 1.27 1.27)) hide)) (pin "14") (pin "7"))

 (symbol (lib_id "power:+5V") (at 64.77 40.64 0) (unit 1) (in_bom yes) (on_board yes)
  (property "Reference" "#PWR050" (id 0) (at 64.77 44.45 0) (effects (font (size 1.27 1.27)) hide))
  (property "Value" "+5V" (id 1) (at 63.5 36.83 0))
  (property "Footprint" "" (id 2) (at 64.77 40.64 0) (effects (font (size 1.27 1.27)) hide))
  (property "Datasheet" "" (id 3) (at 64.77 40.64 0) (effects (font (size 1.27 1.27)) hide)) (pin "1"))

 (symbol (lib_id "OSI600D:2316B{slash}2716") (at 85.09 48.26 0) (unit 2) (in_bom yes) (on_board yes)
  (property "Reference" "U13" (id 0) (at 82.55 46.99 0) (effects (font (size 1.27 1.27)) (justify left)))
  (property "Value" "2316B/2716" (id 1) (at 95.9612 55.0422 0) (effects (font (size 1.27 1.27)) (justify left) hide))
  (property "Footprint" "Package_DIP:DIP-24_W15.24mm_Socket_LongPads" (id 2) (at 85.09 48.26 0) (effects (font (size 1.27 1.27)) hide))
  (property "Datasheet" "" (id 3) (at 85.09 48.26 0) (effects (font (size 1.27 1.27)) hide)) (pin "21") (pin "12") (pin "24"))

 (symbol (lib_id "OSI600D:8T28 RE{slash}BE ON TOP") (at 115.57 48.26 0) (unit 2) (in_bom yes) (on_board yes)
  (property "Reference" "U7" (id 0) (at 116.84 46.99 0) (effects (font (size 1.27 1.27)) (justify left)))
  (property "Value" "8T28" (id 1) (at 109.22 35.56 0) (effects (font (size 1.27 1.27)) hide))
  (property "Footprint" "Package_DIP:DIP-16_W7.62mm_Socket_LongPads" (id 2) (at 106.68 50.8 0) (effects (font (size 1.27 1.27)) hide))
  (property "Datasheet" "" (id 3) (at 106.68 50.8 0) (effects (font (size 1.27 1.27)) hide)) (pin "16") (pin "8"))

 (symbol (lib_id "OSI600D:6850") (at 124.46 48.26 0) (unit 2) (in_bom yes) (on_board yes)
  (property "Reference" "U14" (id 0) (at 130.81 46.99 0) (effects (font (size 1.27 1.27)) (justify left)))
  (property "Value" "6850" (id 1) (at 164.465 59.1316 0) (effects (font (size 1.27 1.27)) (justify left) hide))
  (property "Footprint" "Package_DIP:DIP-24_W15.24mm_Socket_LongPads" (id 2) (at 124.46 48.26 0) (effects (font (size 1.27 1.27)) hide))
  (property "Datasheet" "" (id 3) (at 124.46 48.26 0) (effects (font (size 1.27 1.27)) hide)) (pin "1") (pin "12"))

 (symbol (lib_id "OSI600D:8T28 RE{slash}BE AT BOTTOM") (at 102.87 48.26 0) (unit 2) (in_bom yes) (on_board yes)
  (property "Reference" "U6" (id 0) (at 104.14 46.99 0) (effects (font (size 1.27 1.27)) (justify left)))
  (property "Value" "8T28" (id 1) (at 96.52 41.91 0) (effects (font (size 1.27 1.27)) hide))
  (property "Footprint" "Package_DIP:DIP-16_W7.62mm_Socket_LongPads" (id 2) (at 92.71 43.18 0) (effects (font (size 1.27 1.27)) hide))
  (property "Datasheet" "" (id 3) (at 92.71 43.18 0) (effects (font (size 1.27 1.27)) hide)) (pin "16") (pin "8"))

 (symbol (lib_id "OSI600D:SN7417") (at 72.39 48.26 0) (unit 7) (in_bom yes) (on_board yes)
  (property "Reference" "U68" (id 0) (at 69.85 46.99 0) (effects (font (size 1.27 1.27)) (justify left)))
  (property "Value" "'17" (id 1) (at 83.2612 55.0422 0) (effects (font (size 1.27 1.27)) (justify left) hide))
  (property "Footprint" "Package_DIP:DIP-14_W7.62mm_Socket_LongPads" (id 2) (at 72.39 48.26 0) (effects (font (size 1.27 1.27)) hide))
  (property "Datasheet" "" (id 3) (at 72.39 48.26 0) (effects (font (size 1.27 1.27)) hide)) (pin "14") (pin "7")))
